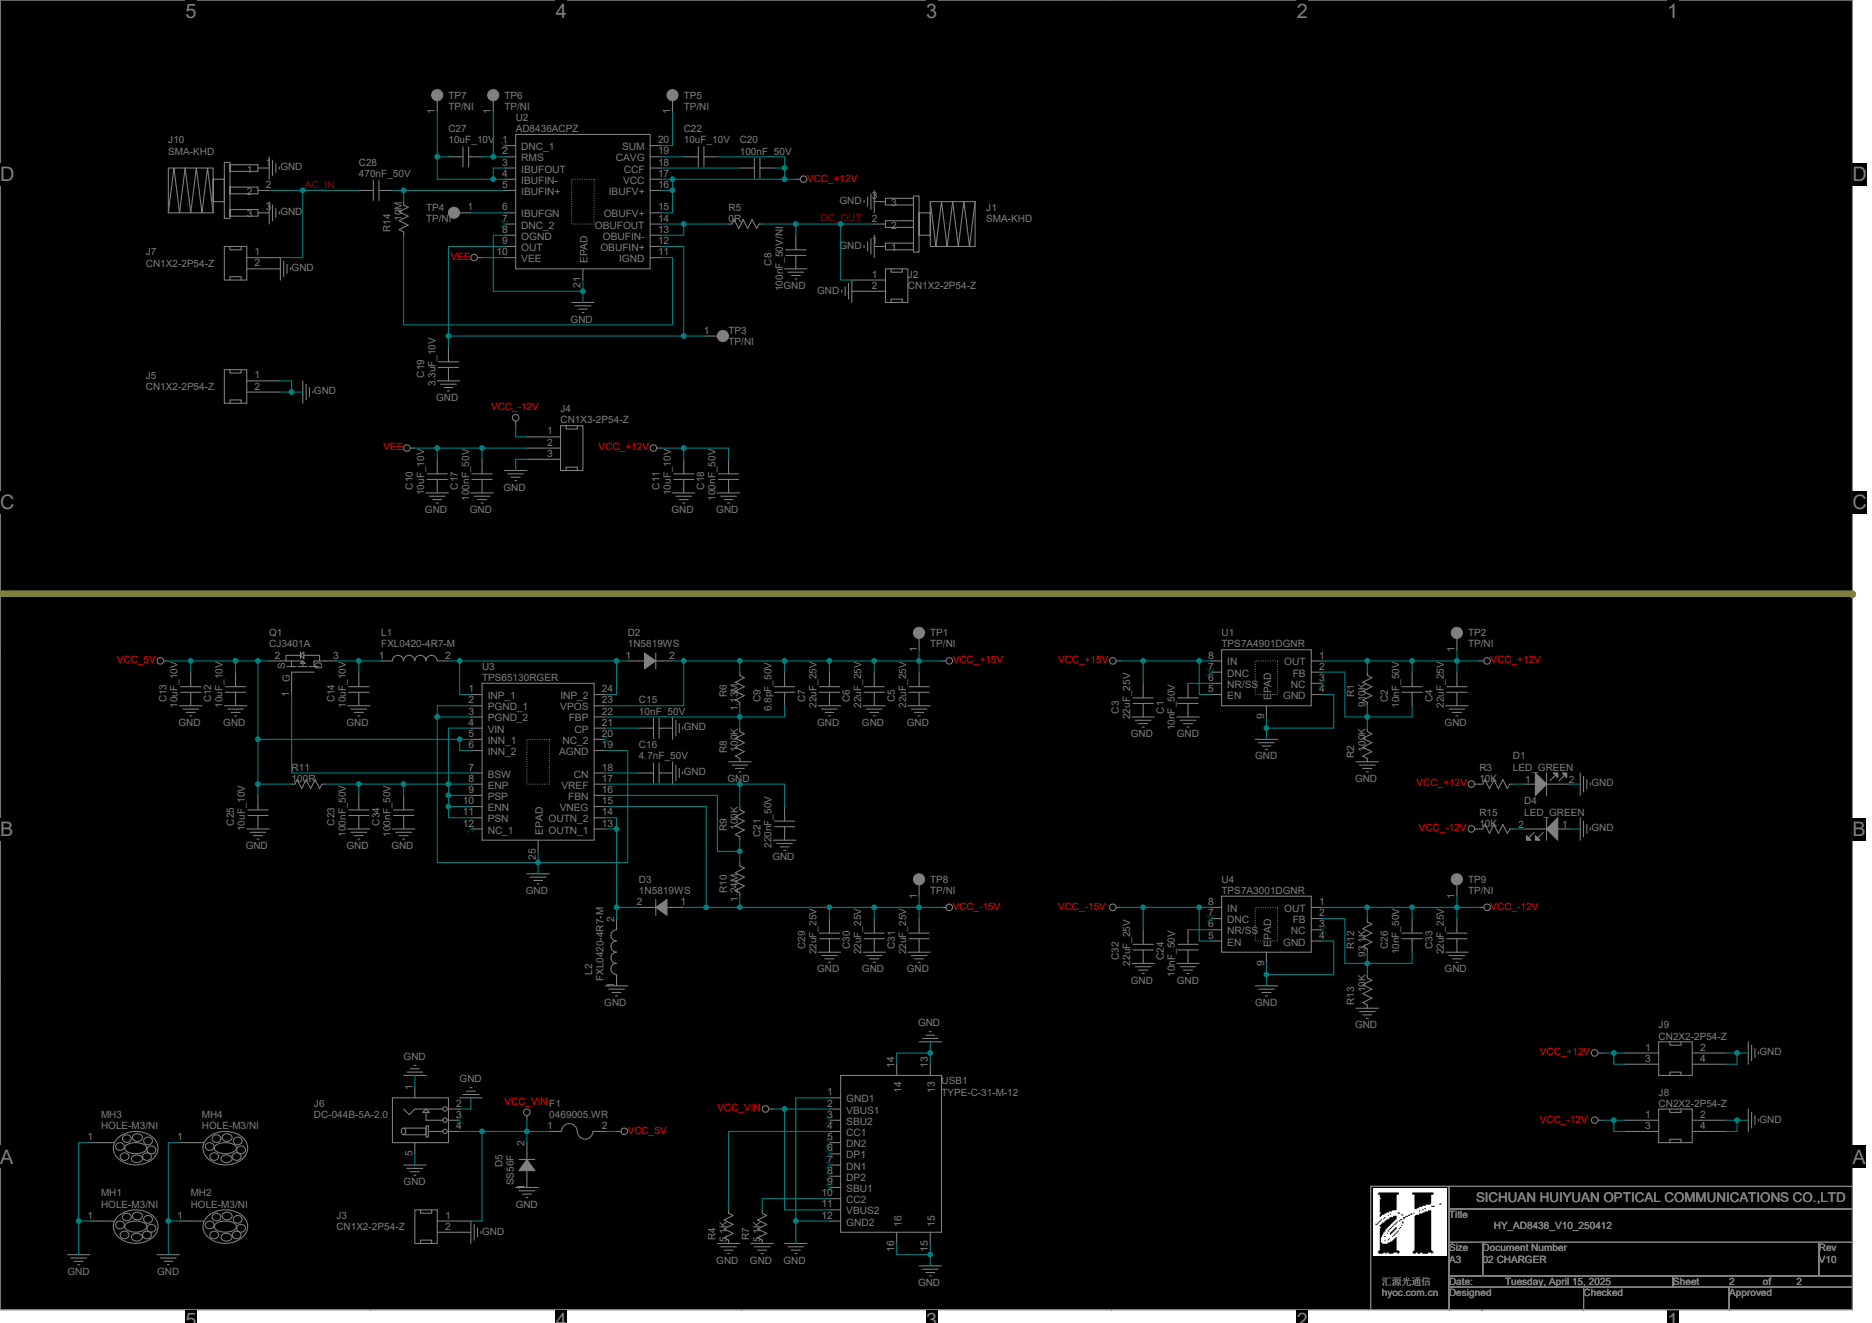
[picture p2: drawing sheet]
# OrCAD Capture schematic HY_AD8436_V10_250412.DSN

## Sheets
1 01 COVER: title: HY_AD8436_V10_250412; rev: V10; note: 01 COVER
2 02 AD8436: size A3; note: 02 CHARGER

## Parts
C1  10nF_50V  [C0402]
C2  10nF_50V  [C0402]
C3  22uF_25V  [C0805]
C4  22uF_25V  [C0805]
C5  22uF_25V  [C0805]
C6  22uF_25V  [C0805]
C7  22uF_25V  [C0805]
C8  100nF_50V/NI  [C0402]
C9  6.8pF_50V  [C0402]
C10  10uF_10V  [C0603]
C11  10uF_10V  [C0603]
C12  10uF_10V  [C0603]
C13  10uF_10V  [C0603]
C14  10uF_10V  [C0603]
C15  10nF_50V  [C0402]
C16  4.7nF_50V  [C0402]
C17  100nF_50V  [C0402]
C18  100nF_50V  [C0402]
C19  3.3uF_10V  [C0603]
C20  100nF_50V  [C0402]
C21  220nF_50V  [C0603]
C22  10uF_10V  [C0603]
C23  100nF_50V  [C0402]
C24  10nF_50V  [C0402]
C25  10uF_10V  [C0603]
C26  10nF_50V  [C0402]
C27  10uF_10V  [C0603]
C28  470nF_50V  [C0603]
C29  22uF_25V  [C0805]
C30  22uF_25V  [C0805]
C31  22uF_25V  [C0805]
C32  22uF_25V  [C0805]
C33  22uF_25V  [C0805]
C34  100nF_50V  [C0402]
D1  LED_GREEN
D2  1N5819WS  [SOD323]
D3  1N5819WS  [SOD323]
D4  LED_GREEN
D5  SS56F  [SMAF]
F1  0469005.WR  [FUSE1206]
J1  SMA-KHD  [SMA-KHD]
J2  CN1X2-2P54-Z  [CN1X2-2P54-Z]
J3  CN1X2-2P54-Z  [CN1X2-2P54-Z]
J4  CN1X3-2P54-Z  [CN1X3-2P54-Z]
J5  CN1X2-2P54-Z  [CN1X2-2P54-Z]
J6  DC-044B-5A-2.0  [DC-044B-5A-2R0]
J7  CN1X2-2P54-Z  [CN1X2-2P54-Z]
J8  CN2X2-2P54-Z  [CN2X2-2P54-Z]
J9  CN2X2-2P54-Z  [CN2X2-2P54-Z]
J10  SMA-KHD  [SMA-KHD]
L1  FXL0420-4R7-M  [L0420]
L2  FXL0420-4R7-M  [L0420]
MH1  HOLE-M3/NI  [HOLE6R90X3R40]
MH2  HOLE-M3/NI  [HOLE6R90X3R40]
MH3  HOLE-M3/NI  [HOLE6R90X3R40]
MH4  HOLE-M3/NI  [HOLE6R90X3R40]
Q1  CJ3401A  [SOT23-3]
R1  910K  [R0402]
R2  100K  [R0402]
R3  10K  [R0402]
R4  5.1K  [R0402]
R5  0R  [R0402]
R6  1.13M  [R0402]
R7  5.1K  [R0402]
R8  100K  [R0402]
R9  100K  [R0402]
R10  1.24M  [R0402]
R11  100R  [R0402]
R12  93.1K  [R0402]
R13  10K  [R0402]
R14  10M  [R0402]
R15  10K  [R0402]
TP1  TP/NI  [TP-0R75]
TP2  TP/NI  [TP-0R75]
TP3  TP/NI  [TP-0R75]
TP4  TP/NI  [TP-0R75]
TP5  TP/NI  [TP-0R75]
TP6  TP/NI  [TP-0R75]
TP7  TP/NI  [TP-0R75]
TP8  TP/NI  [TP-0R75]
TP9  TP/NI  [TP-0R75]
U1  TPS7A4901DGNR  [HVSSOP8]
U2  AD8436ACPZ  [QFN20-4X4X0R5-2R4X2R4]
U3  TPS65130RGER  [QFN24-4X4X0R5-2R4X2R4]
U4  TPS7A3001DGNR  [HVSSOP8]
USB1  TYPE-C-31-M-12  [TYPE-C-31-M-12]

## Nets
GND: C1.1 C3.1 C4.1 C5.1 C6.1 C7.1 C8.1 C10.1 C11.1 C12.1 C13.1 C14.1 C15.1 C16.1 C17.1 C18.1 C19.1 C21.1 C23.1 C24.1 C25.1 C29.1 C30.1 C31.1 C32.1 C33.1 C34.1 D1.2(CATHODE) D4.1(ANODE) D5.1(ANODE) J1.1 J1.3 J2.2 J3.2 J4.3 J5.1 J5.2 J6.1 J6.2 J6.5 J7.2 J8.2 J8.4 J9.2 J9.4 J10.1 J10.3 L2.1(A) MH1.1 MH2.1 MH3.1 MH4.1 R2.1 R4.1 R7.1 R8.1 R13.1 U1.4(GND) U1.9(EPAD) U2.8(OGND) U2.21(EPAD) U3.2(PGND_1) U3.3(PGND_2) U3.19(AGND) U3.25(EPAD) U4.4(GND) U4.9(EPAD) USB1.1(GND1) USB1.12(GND2) USB1.13 USB1.14 USB1.15 USB1.16
VCC_5V: C12.2 C13.2 C25.2 F1.2 Q1.2(S) R11.1 U3.5(INN_1) U3.6(INN_2)
VCC_+12V: C2.2 C4.2 C11.2 C18.2 C20.1 C22.1 J9.1 J9.3 R1.2 R3.1 TP2.1 U1.1(OUT) U2.15(OBUFV+) U2.16(IBUFV+) U2.17(VCC)
VCC_+15V: C3.2 C5.2 C6.2 C7.2 C9.2 D2.2(ANODE) R6.2 TP1.1 U1.5(EN) U1.8(IN) U3.23(VPOS)
VCC_-12V: C26.2 C33.2 J4.1 J8.1 J8.3 R12.2 R15.1 TP9.1 U4.1(OUT)
VCC_-15V: C29.2 C30.2 C31.2 C32.2 D3.1(ANODE) R10.1 TP8.1 U3.15(VNEG) U4.5(EN) U4.8(IN)
VCC_VIN: D5.2(ANODE) F1.1 J3.1 J6.4 USB1.2(VBUS1) USB1.11(VBUS2)
VEE: C10.2 C17.2 J4.2 U2.10(VEE)
AC_IN: C28.2 J7.1 J10.2
DC_OUT: C8.2 J1.2 J2.1 R5.2
N17556474: R4.2 USB1.4(CC1)
N17556495: R7.2 USB1.10(CC2)
N17558621: D1.1(ANODE) R3.2
N17571182: D4.2(CATHODE) R15.2
N17594763: C14.2 L1.1(A) Q1.3(D)
N17594773: D2.1(ANODE) L1.2(B) U3.1(INP) U3.24(INP_2)
N17594826: Q1.1(G) U3.7(BSW)
N17594934: C23.2 C34.2 R11.2 U3.4(VIN) U3.8(ENP) U3.9(PSP) U3.10(ENN) U3.11(PSN)
N17596105: C9.1 R6.1 R8.2 U3.22(FBP)
N17597782: C15.2 U3.21(CP)
N17597785: D3.2(ANODE) L2.2(B) U3.13(OUTN_1) U3.14(OUTN_2)
N17598991: C16.2 U3.18(CN)
N17600016: R9.2 R10.2 U3.16(FBN)
N17600103: C21.2 R9.1 U3.17(VREF)
N17604118: C1.2 U1.6(NR/SS)
N17604412: C2.1 R1.1 R2.2 U1.2(FB)
N17605380: C26.1 R12.1 R13.2 U4.2(FB)
N17605392: C24.2 U4.6(NR/SS)
N17610127: C28.1 R14.2 U2.5(IBUFIN+)
N17610163: R14.1 U2.11(IGND)
N17610177: R5.1 U2.13(OBUFIN-) U2.14(OBUFOUT)
N17610192: C19.2 TP3.1 U2.9(OUT) U2.12(OBUFIN+)
N17610757: C27.2 TP7.1 U2.3(IBUFOUT) U2.4(IBUFIN-)
N17610782: C27.1 TP6.1 U2.2(RMS)
N17611065: C22.2 U2.19(CAVG)
N17611071: C20.2 U2.18(CCF)
N17614337: TP4.1 U2.6(IBUFGN)
N17614419: TP5.1 U2.20(SUM)

Not connected (* = marked no-connect by the designer): J6 3*; U1 3(NC)* 7(DNC)*; U2 1(DNC)* 7(DNC_2)*; U3 12(NC_1)* 20(NC_2)*; U4 3(NC)* 7(DNC)*; USB1 3(SBU2)* 5(DN2)* 6(DP1)* 7(DN1)* 8(DP2)* 9(SBU1)*

## Notes on the sheets
sheet 1
- COVER
- Schematics Block:
- AD8436测试板，RMS-DC
- Revision
- Description
- Date
- Drawn
- Checked
- V10
- init
- 20250412
- xxxlzjxxx
- Power Block:
- Schematics Index:
- BUG
- 01 COVER
- 02 AD8463
